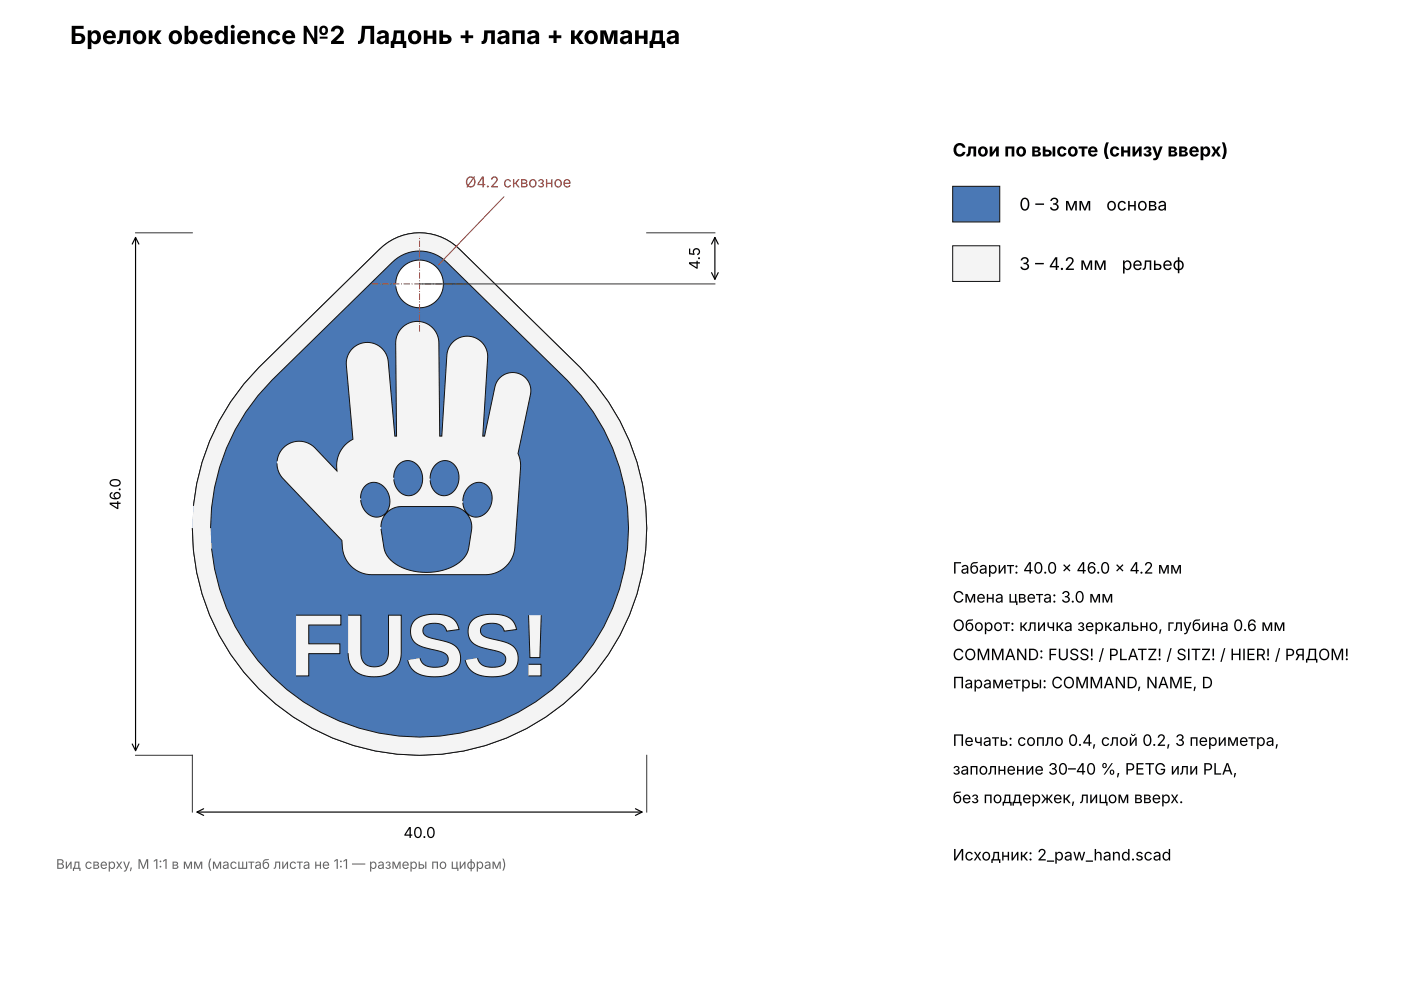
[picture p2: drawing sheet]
<svg xmlns="http://www.w3.org/2000/svg" width="297mm" height="210mm" viewBox="0 0 297 210" stroke-linecap="round" stroke-linejoin="round" font-family="sans-serif">
<path d="M54.9 77.9a48.2 48.2 0 0 0 0 68.1 48.2 48.2 0 0 0 68.1 0 48.2 48.2 0 0 0 0-68.1l-25.6-25a12 12 0 0 0-17 0zM83.9 60.2a5.1 5.1 0 0 1 10.1 0 5.1 5.1 0 0 1-10.1 0z" fill="#4a78b5" stroke="#111" stroke-width=".21"/>
<path d="M54.9 77.9a48.2 48.2 0 0 0 0 68.1 48.2 48.2 0 0 0 68.1 0 48.2 48.2 0 0 0 0-68.1l-25.6-25a12 12 0 0 0-17 0zM57.6 80.6l25.4-24.9a8.2 8.2 0 0 1 11.8 0l25.4 24.9a44.3 44.3 0 0 1 .1 62.6 44.3 44.3 0 0 1-62.7 0 44.3 44.3 0 0 1 0-62.6zM74.7 73.9a4.5 4.5 0 0 0-1.3 3.6l1.4 15.6a6.3 6.3 0 0 0-3.4 6.7l-4.7-4.9a4.7 4.7 0 0 0-6.6 0 4.7 4.7 0 0 0 0 6.6l12.4 13.1a6.5 6.5 0 0 0 5.7 7.2h24.7a6.3 6.3 0 0 0 6.2-5.6l1.2-17.5-.1-1.2-.4-1.4 2.6-12.5a3.9 3.9 0 0 0-3-4.6 3.9 3.9 0 0 0-4.5 3.1l-2.2 10.3h-.4l1-16.4a4.3 4.3 0 0 0-3.8-4.7 4.3 4.3 0 0 0-4.8 3.9l-1.1 17.2h-.4l-.2-19.7a4.6 4.6 0 0 0-4.6-4.6 4.6 4.6 0 0 0-4.5 4.6l.1 19.7h-.3l-1.4-15.8a4.5 4.5 0 0 0-3-3.8 4.5 4.5 0 0 0-4.6 1.1zM77.3 103.1a2.93 2.93 0 0 1 4.8 1 3.6 3.6 0 0 1-1.9 5.5 3.9 3.9 0 0 1-3.6-5.3zM82 108.6a4.3 4.3 0 0 1 3.1-1.2h10.6a4.3 4.3 0 0 1 4.2 5.1l-.6 3.6a6.4 6.4 0 0 1-4.7 4.6 12.5 12.5 0 0 1-11.7-1.9l-.5-.5a4.4 4.4 0 0 1-1-2.2l-.6-3.6a4.3 4.3 0 0 1 1.2-3.9zM84.5 98.4a2.89 2.89 0 0 1 4.8 1.6 3.6 3.6 0 0 1-2.8 5.1 3.9 3.9 0 0 1-2.6-5.9zM92.3 98.5a2.83 2.83 0 0 1 2.9-.7 2.83 2.83 0 0 1 2 2.4 3.7 3.7 0 0 1-3.3 4.9 3.8 3.8 0 0 1-2.2-5.7zM99.3 103.3a2.84 2.84 0 0 1 3.2-.9 2.84 2.84 0 0 1 1.8 2.9 3.7 3.7 0 0 1-4.1 4.2 3.8 3.8 0 0 1-1.2-6zM62.7 130.4v12.9h2.7v-4.7h6.6v-2.1h-6.6v-4h6.8v-2.1zM73.8 130.4v8a4.6 4.6 0 0 0 4.9 5 5.5 5.5 0 0 0 6-3.1l.3-2v-7.9h-2.7v7.7a2.97 2.97 0 0 1-2.1 3.2 2.97 2.97 0 0 1-3.5-1.6l-.2-1.5v-7.8zM87.8 131.6a3.5 3.5 0 0 0 2.4 5.7l.7 .2a7.5 7.5 0 0 1 3.7 1.2 1.56 1.56 0 0 1 .2 1.8 1.56 1.56 0 0 1-1.5 .9h-.5a3.2 3.2 0 0 1-3.6-1.5l-.2-.4-2.6 .4a4.5 4.5 0 0 0 4.7 3.5 7.1 7.1 0 0 0 5.7-1.4 3.6 3.6 0 0 0-2.3-6l-1-.2a7 7 0 0 1-3.5-1.2 1.43 1.43 0 0 1-.3-1.6 1.43 1.43 0 0 1 1.4-.8 2.91 2.91 0 0 1 3.3 .9l.3 .7 2.6-.4a3.8 3.8 0 0 0-4.2-3.2 6.7 6.7 0 0 0-5.3 1.4zM100 131.6a3.5 3.5 0 0 0 2.4 5.7l.7 .2a7.5 7.5 0 0 1 3.7 1.2 1.56 1.56 0 0 1 .2 1.8 1.56 1.56 0 0 1-1.5 .9h-.5a3.2 3.2 0 0 1-3.7-1.5l-.1-.4-2.6 .4a4.5 4.5 0 0 0 4.6 3.5 7.1 7.1 0 0 0 5.8-1.4 3.6 3.6 0 0 0-2.3-6l-1-.2a7 7 0 0 1-3.5-1.2 1.43 1.43 0 0 1-.3-1.6 1.43 1.43 0 0 1 1.4-.8 2.91 2.91 0 0 1 3.3 .9l.3 .7 2.6-.4a3.8 3.8 0 0 0-4.2-3.2 6.7 6.7 0 0 0-5.3 1.4zM112 140.8v2.5h2.7v-2.5zM112 130.4l.3 9h2.1l.3-9z" fill="#f4f4f4" stroke="#111" stroke-width=".21"/>
<path d="M28.7 49.3h12.1M137.1 49.3h14.4M88.9 60.2h62.6M28.7 160.1h12.1v12M137.1 160.1v12" fill="none" stroke="#333" stroke-width=".21"/>
<path d="M78.8 60.2h20.2M88.9 70.3v-20.2" fill="none" stroke="#c0392b" stroke-width=".21" stroke-dasharray="1.4 .3 .2 .3" stroke-linecap="butt"/>
<path d="M28 51.7l.7-1.4 .7 1.4M28.7 50.3v108.8M150.8 51.7l.7-1.4 .7 1.4M150.8 57.8l.7 1.4 .7-1.4M151.5 50.3v8.9M28 157.7l.7 1.4 .7-1.4M41.7 172.1h94.4M43.2 171.4l-1.5 .7 1.5 .7M134.7 171.4l1.4 .7-1.4 .7" fill="none" stroke="#000" stroke-width=".25"/>
<path d="M106.8 41.7l-13.9 14.4" fill="none" stroke="#c0392b" stroke-width=".21"/>
<path d="M201.9 39.5h10v7.6h-10z" fill="#4a78b5" stroke="#111" stroke-width=".21"/>
<path d="M201.9 52.1h10v7.6h-10z" fill="#f4f4f4" stroke="#111" stroke-width=".21"/>
<text font-size="5.3" x="14.8" y="9.3">Брелок obedience №2 Ладонь + лапа + команда</text>
<text font-size="3.9" x="201.9" y="33.2">Слои по высоте (снизу вверх)</text>
<g font-size="3.7">
<text x="216" y="44.6">0 – 3 мм</text>
<text x="234.5" y="44.6">основа</text>
<text x="216" y="57.2">3 – 4.2 мм</text>
<text x="237.7" y="57.2">рельеф</text>
</g>
<g font-size="3.4">
<text x="201.9" y="121.6">Габарит: 40.0 × 46.0 × 4.2 мм</text>
<text x="201.9" y="127.7">Смена цвета: 3.0 мм</text>
<text x="201.9" y="133.7">Оборот: кличка зеркально, глубина 0.6 мм</text>
<text x="201.9" y="139.9">COMMAND: FUSS! / PLATZ! / SITZ! / HIER! / РЯДОМ!</text>
<text x="201.9" y="145.9">Параметры: COMMAND, NAME, D</text>
<text x="201.9" y="158.1">Печать: сопло 0.4, слой 0.2, 3 периметра,</text>
<text x="201.9" y="164.2">заполнение 30–40 %, PETG или PLA,</text>
<text x="201.9" y="170.2">без поддержек, лицом вверх.</text>
<text x="201.9" y="182.4">Исходник: 2_paw_hand.scad</text>
</g>
<text font-size="3.2" fill="#c0392b" x="98.5" y="39.7">Ø4.2 сквозное</text>
<g font-size="3.2">
<text x="148.3" y="57.1" transform="rotate(-90 148.3 57.1)">4.5</text>
<text x="25.6" y="108.1" transform="rotate(-90 25.6 108.1)">46.0</text>
<text x="85.5" y="177.6">40.0</text>
</g>
<text font-size="2.8" fill="#666" x="11.9" y="184.2">Вид сверху, М 1:1 в мм (масштаб листа не 1:1 — размеры по цифрам)</text>
</svg>
